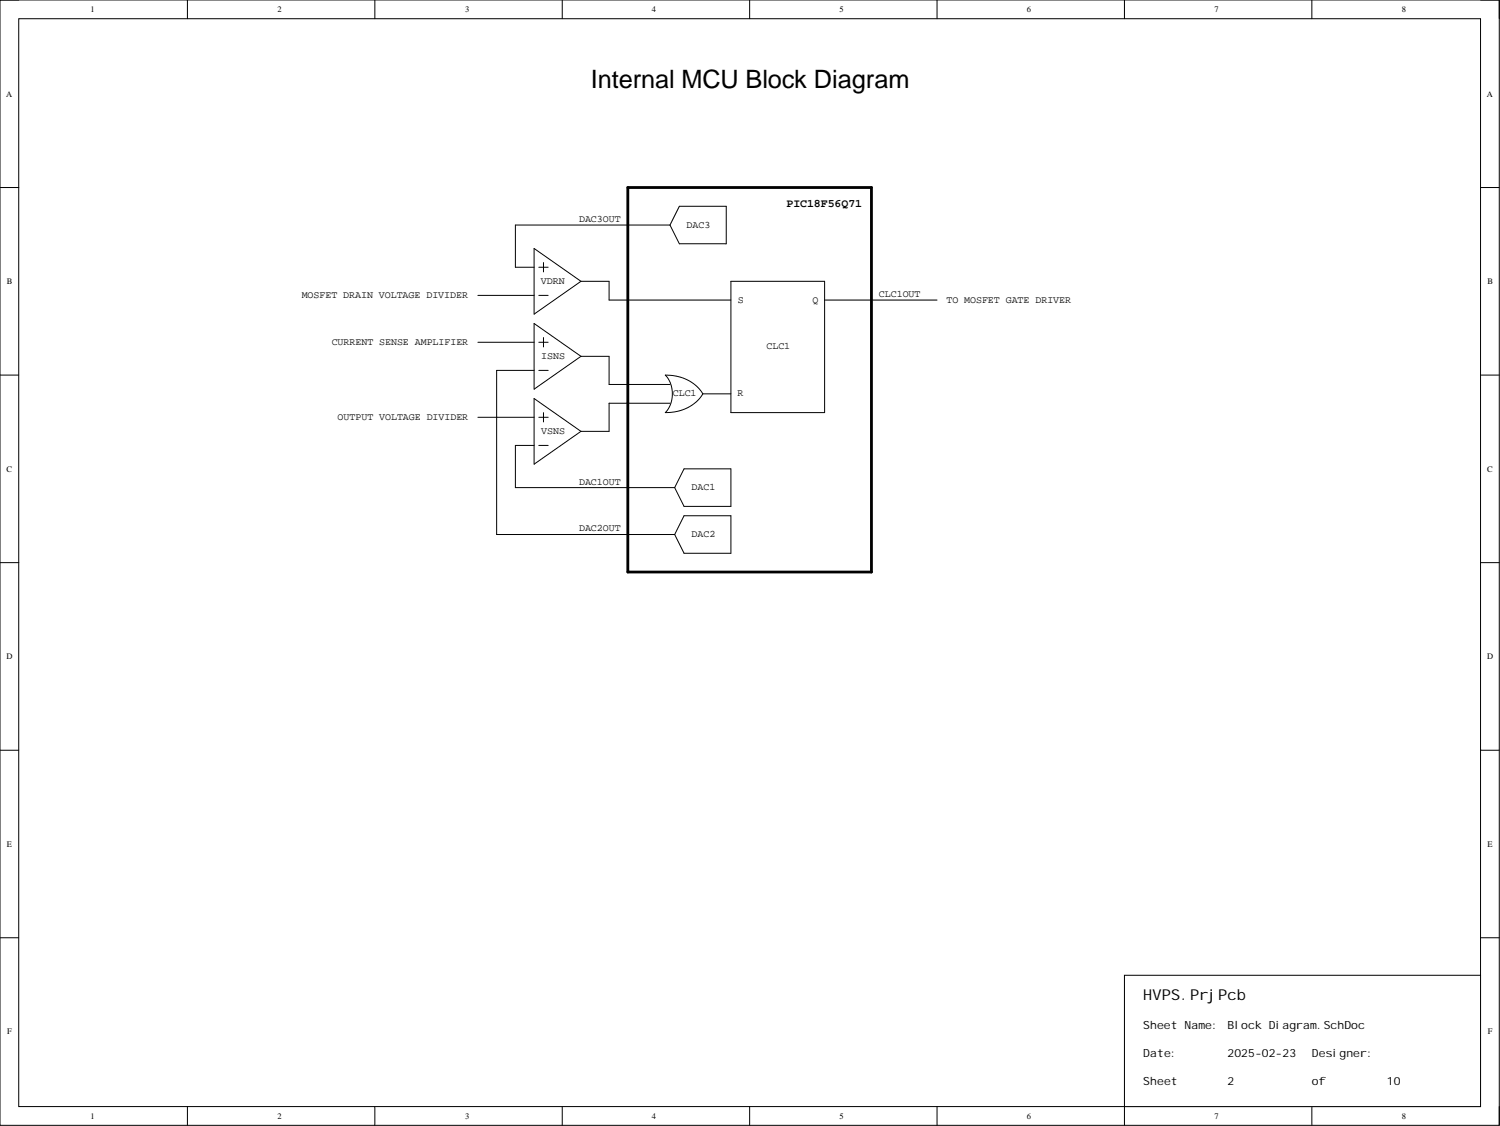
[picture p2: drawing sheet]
<svg xmlns="http://www.w3.org/2000/svg" width="406mm" height="305mm" viewBox="0 0 406 305" stroke-linecap="round" stroke-linejoin="round" font-family="sans-serif">
<g fill="none" stroke="#000" stroke-width=".27">
<path d="M0 0h405.9v304.6h-405.9zM0 0h5.1M50.7 0v5.1M101.5 0v5.1M152.2 0v5.1M202.9 0v5.1M253.7 0v5.1M304.4 0v5.1M355.1 0v5.1M400.8 0h5.1v5.1M5.1 5.1h395.7v294.4h-395.7zM0 50.8h5.1"/>
<path d="M400.8 50.8h5.1M0 101.5h5.1M400.8 101.5h5.1M0 152.3h5.1M400.8 152.3h5.1M0 203.1h5.1M400.8 203.1h5.1M0 253.8h5.1M400.8 253.8h5.1M50.7 299.5v5.1M101.5 299.5v5.1M152.2 299.5v5.1"/>
<path d="M202.9 299.5v5.1M253.7 299.5v5.1M304.4 299.5v5.1M355.1 299.5v5.1M405.9 299.5v5.1"/>
</g>
<path d="M304.4 264h96.4v35.5h-96.4z" fill-rule="evenodd" fill="#fff"/>
<g fill="none" stroke="#000" stroke-width=".27">
<path d="M183.9 55.8h12.7v10.2h-12.7l-2.5-5.1zM129.4 80h15.2M144.6 67.3l12.7 8.8-12.7 8.9zM145.9 72.3h2.5M145.9 80h2.5M147.1 71.1v2.5M157.3 76.1h7.6v5.1h33M181.4 60.9h-41.9v11.4h5.1M197.9 76.1h25.3v35.6h-25.3zM129.4 92.6h15.2M144.6 87.6l12.7 8.9-12.7 8.8zM145.9 92.6h2.5"/>
<path d="M147.1 91.4v2.5M157.3 96.5h7.6v7.6h16.5M223.2 81.2h30.5M129.4 113h15.2M144.6 100.3h-10.2v44.4h48.2M144.6 107.9l12.7 8.9-12.7 8.9zM145.9 100.3h2.5M145.9 113h2.5M147.1 111.7v2.5M180.1 101.5a10.9 10.9 0 0 1 10.1 5.1v.1a11.1 11.1 0 0 1-10.1 5 7.7 7.7 0 0 0 0-10.2zM181.4 109.2h-16.5v7.6h-7.6M190.2 106.6h7.7"/>
<path d="M144.6 120.6h-5.1v11.4h43.1M145.9 120.6h2.5M185.2 126.9h12.7v10.2h-12.7l-2.6-5.1zM185.2 139.6h12.7v10.2h-12.7l-2.6-5.1zM304.4 264h96.4v35.5h-96.4z"/>
</g>
<path d="M170 50.8h65.9v104h-65.9z" fill="none" stroke="#000" stroke-width=".76"/>
<text font-size="6.9" x="160" y="23.9">Internal MCU Block Diagram</text>
<text font-size="4.1" x="309.5" y="270.8">HVPS.PrjPcb</text>
<text font-size="3.1" x="212.9" y="55.9">PIC18F56Q71</text>
<g font-size="3">
<text x="309.5" y="278.6">Sheet Name:</text>
<text x="332.3" y="278.6">Block Diagram.SchDoc</text>
<text x="309.5" y="286.2">Date:</text>
<text x="332.3" y="286.2">2025-02-23</text>
<text x="355.1" y="286.2">Designer:</text>
<text x="309.5" y="293.8">Sheet</text>
<text x="332.3" y="293.8">2</text>
<text x="355.1" y="293.8">of</text>
<text x="375.4" y="293.8">10</text>
</g>
<g font-size="2.7">
<text x="156.8" y="60.1">DAC3OUT</text>
<text x="185.8" y="61.6">DAC3</text>
<text x="146.4" y="76.8">VDRN</text>
<text x="81.7" y="80.6">MOSFET DRAIN VOLTAGE DIVIDER</text>
<text x="199.7" y="81.9">S</text>
<text x="219.9" y="81.9">Q</text>
<text x="237.9" y="80.4">CLC1OUT</text>
<text x="256.2" y="81.9">TO MOSFET GATE DRIVER</text>
<text x="89.8" y="93.3">CURRENT SENSE AMPLIFIER</text>
<text x="207.5" y="94.6">CLC1</text>
<text x="146.5" y="97.1">ISNS</text>
<text x="182.1" y="107.3">CLC1</text>
<text x="199.6" y="107.3">R</text>
<text x="91.4" y="113.6">OUTPUT VOLTAGE DIVIDER</text>
<text x="146.5" y="117.4">VSNS</text>
<text x="156.8" y="131.2">DAC1OUT</text>
<text x="187.2" y="132.7">DAC1</text>
<text x="156.8" y="143.8">DAC2OUT</text>
<text x="187.2" y="145.4">DAC2</text>
</g>
<g font-size="2.3">
<text x="24.5" y="3.3">1</text>
<text x="75.1" y="3.3">2</text>
<text x="125.9" y="3.3">3</text>
<text x="176.5" y="3.3">4</text>
<text x="227.3" y="3.3">5</text>
<text x="277.9" y="3.3">6</text>
<text x="328.7" y="3.3">7</text>
<text x="379.5" y="3.3">8</text>
<text x="1.7" y="26.1">A</text>
<text x="402.5" y="26.1">A</text>
<text x="1.9" y="76.9">B</text>
<text x="402.6" y="76.9">B</text>
<text x="1.8" y="127.7">C</text>
<text x="402.6" y="127.7">C</text>
<text x="1.8" y="178.5">D</text>
<text x="402.6" y="178.5">D</text>
<text x="1.9" y="229.2">E</text>
<text x="402.6" y="229.2">E</text>
<text x="1.9" y="280">F</text>
<text x="402.7" y="280">F</text>
<text x="24.5" y="302.8">1</text>
<text x="75.1" y="302.8">2</text>
<text x="125.9" y="302.8">3</text>
<text x="176.5" y="302.8">4</text>
<text x="227.3" y="302.8">5</text>
<text x="277.9" y="302.8">6</text>
<text x="328.7" y="302.8">7</text>
<text x="379.5" y="302.8">8</text>
</g>
</svg>
